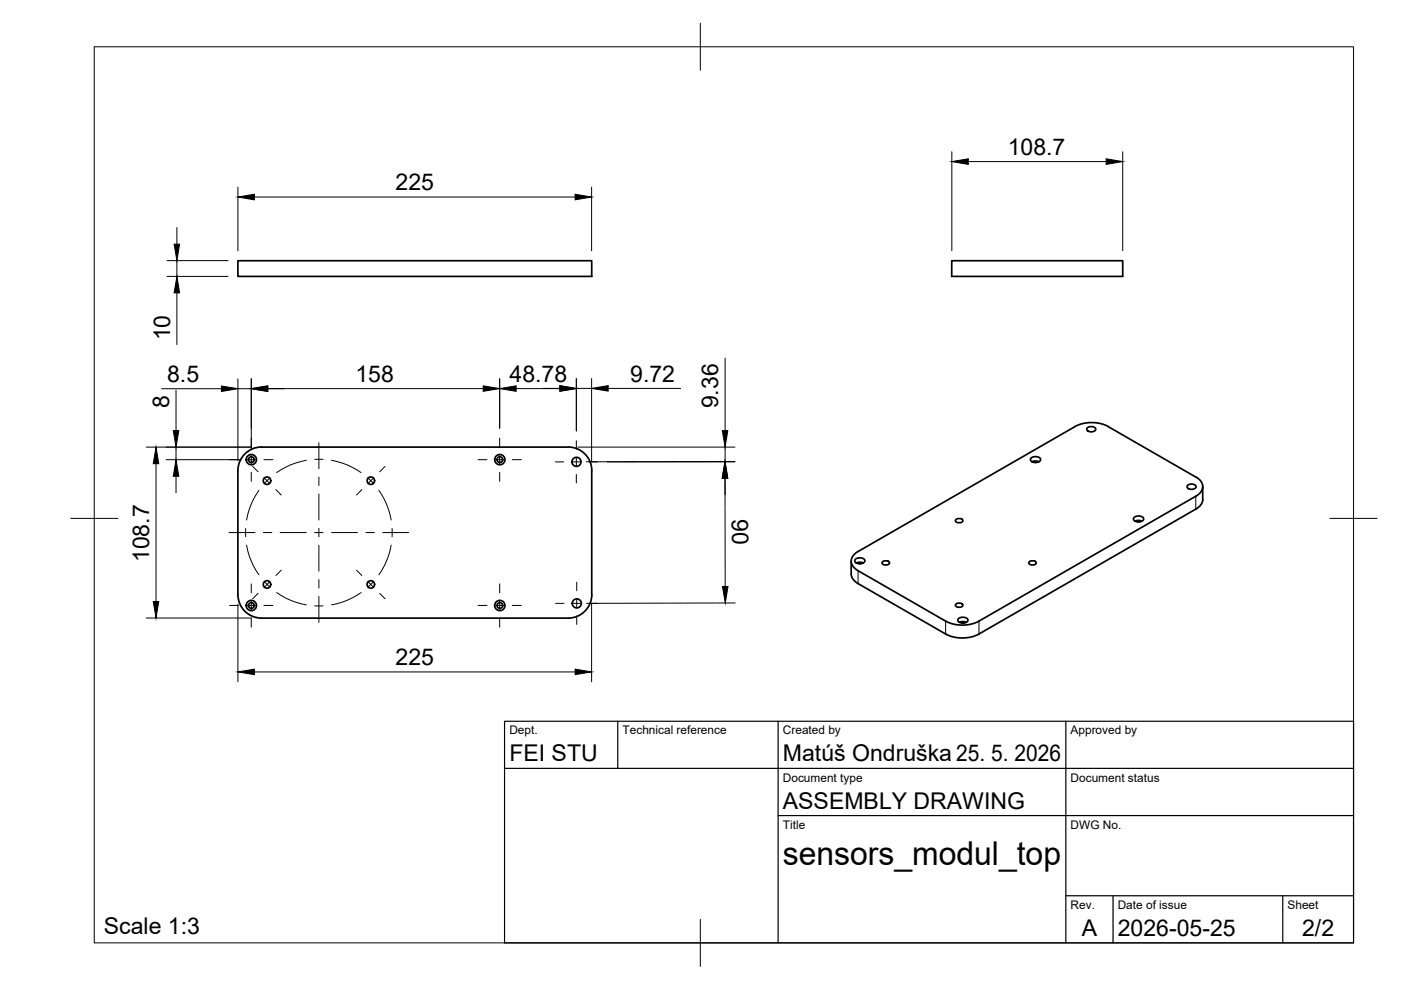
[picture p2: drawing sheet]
<svg xmlns="http://www.w3.org/2000/svg" width="297mm" height="210mm" viewBox="0 0 297 210" stroke-linecap="round" stroke-linejoin="round" font-family="sans-serif">
<!-- layer: Visible -->
<g fill="none" stroke="#000" stroke-width=".36">
<path d="M50.4 55.3h75.1v3.3h-75.1zM201.8 55.3h36.2v3.3h-36.2zM52.2 96a5 5 0 0 1 3.2-1.2h65.1a5 5 0 0 1 5 5v26.3a5 5 0 0 1-5 5h-65.1a5 5 0 0 1-5-5v-26.3a5 5 0 0 1 1.8-3.8zM218.5 97.2a1.36 1.36 0 0 1 2.1 .2 1.26 1.26 0 0 1-2.1 0zM218.8 97.9a1.74 1.74 0 0 1 1.5 0M219.3 98h.5M227.9 90.5l-46 26.4a2.16 2.16 0 0 0-1.4 2.1 2.16 2.16 0 0 0 1.4 2l18.6 10.7a7.8 7.8 0 0 0 7.1 0l45.9-26.5M227.9 90.4a7.8 7.8 0 0 1 7.1 0M230.5 90.8a1.19 1.19 0 0 1 1.8 .2 1.11 1.11 0 0 1-1.9 0zM235 90.5l18.5 10.6M181.3 118.7a1.36 1.36 0 0 1 2.1 .2 1.26 1.26 0 0 1-2.2 0zM181.6 119.4a1.74 1.74 0 0 1 1.4 0"/>
<path d="M182.1 119.5h.4M187.1 119.2l.7-.3a.57 .57 0 0 1 .7 .6l-.7 .3a.57 .57 0 0 1-.7-.6zM202.6 110.2l.8-.3a.57 .57 0 0 1 .7 .7l-.7 .2a.57 .57 0 0 1-.8-.6zM218.2 119.2l.7-.3a.57 .57 0 0 1 .8 .6l-.8 .3a.57 .57 0 0 1-.7-.6zM240.4 109.8a1.36 1.36 0 0 1 2.1 .2 1.26 1.26 0 0 1-2.2 0zM240.7 110.5a1.74 1.74 0 0 1 1.4 0M241.2 110.6h.4M251.7 103a1.19 1.19 0 0 1 1.9 .2 1.11 1.11 0 0 1-1.9 0zM253.5 107.9l-45.9 26.5a7.8 7.8 0 0 1-7.1 0l-18.6-10.7a2.61 2.61 0 0 1-1.4-2v-2.7M253.5 101.1a2.16 2.16 0 0 1 1.5 2.1 2.16 2.16 0 0 1-1.5 2M255 103.2v2.7a2.42 2.42 0 0 1-1.5 2M202.6 128.1l.8-.2a.57 .57 0 0 1 .7 .6l-.7 .3a.57 .57 0 0 1-.8-.7z"/>
<path d="M203.1 131.3a1.36 1.36 0 0 1 2.1 .2 1.26 1.26 0 0 1-2.1 0zM203.4 131.9a1.74 1.74 0 0 1 1.5 0M203.9 132.1h.5"/>
<circle cx="53.3" cy="97.5" r=".6"/>
<circle cx="53.3" cy="97.5" r="1.09"/>
<circle cx="106" cy="97.5" r=".6"/>
<circle cx="106" cy="97.5" r="1.09"/>
<circle cx="122.2" cy="97.9" r=".96"/>
<circle cx="56.6" cy="101.9" r=".79"/>
<circle cx="78.6" cy="101.9" r=".79"/>
<circle cx="53.3" cy="128.4" r=".6"/>
<circle cx="53.3" cy="128.4" r="1.09"/>
<circle cx="56.6" cy="123.9" r=".79"/>
<circle cx="78.6" cy="123.9" r=".79"/>
<circle cx="106" cy="128.4" r=".6"/>
<circle cx="106" cy="128.4" r="1.09"/>
<circle cx="122.3" cy="127.9" r=".96"/>
</g>
<!-- layer: Visible Narrow -->
<path d="M253.5 105.2v2.7M181.9 121v2.7M200.5 131.7v2.7M207.6 131.7v2.7" fill="none" stroke="#000" stroke-width=".21"/>
<!-- layer: BORDER -->
<path d="M20 9.9h267v190h-267zM148.5 4.9v10M15 109.9h10M282 109.9h10M148.5 194.9v10" fill="none" stroke="#000" stroke-width=".21"/>
<!-- layer: TITLEBLOCK -->
<path d="M107 152.9h180v47h-180zM131 152.9v10M165 152.9v47M226 152.9v47M107 162.9h180M165 172.9h122M226 189.9h61M236 189.9v10M272 189.9v10" fill="none" stroke="#000" stroke-width=".25"/>
<!-- layer: Smart Centers -->
<g fill="none" stroke="#000" stroke-width=".21">
<path d="M48.7 97.5h1.9M52.4 97.5h1.8M53.3 92.9v1.9M53.3 96.6v1.8M53.6 98.9l1.1 1.1M55.9 97.5h1.9M64.9 97.6l-1.2 .3a14.8 14.8 0 0 0-5 2.3M66.7 97.4h1.8M67.6 93.9v5.5M70.3 97.6l1.2 .3a15 15 0 0 1 5.1 2.3M81.6 98.9l-1.1 1.1M101.3 97.5h2"/>
<path d="M105.1 97.5h1.7M105.9 92.9v1.9M105.9 96.6v1.8M108.6 97.5h1.9M117.7 97.9h1.8M121.3 97.9h1.8M122.2 93.5v1.7M122.2 97v1.8M124.9 97.9h1.8M48.6 112.9h5.5M52.1 112v1.8M52.3 115.6v.1a15.4 15.4 0 0 0 2.6 6.2"/>
<path d="M53.3 100.2v1.9M54.9 104a15.4 15.4 0 0 0-2.6 6.3M55.8 112.9h1.8M56 101.3l1.2 1.2M57.3 101.3l-1.3 1.3M58.5 103.8l1.1 1.2M59.4 112.9h5.5M66.7 112.9h1.8M67.6 101.2v1.7M67.6 104.7v5.6M67.6 112v1.8M67.6 115.6v5.5"/>
<path d="M70.3 112.9h5.5M76.7 103.8l-1.1 1.2M77.6 112.9h1.8M78 101.3l1.2 1.3M79.2 101.3l-1.2 1.2M80.3 104a15.4 15.4 0 0 1 2.6 6.3M81.2 112.9h5.5M82.9 115.6v.1a15.4 15.4 0 0 1-2.6 6.2M83.1 112v1.8M105.9 100.2v1.9M122.2 100.6v1.8M48.7 128.4h1.9"/>
<path d="M52.4 128.4h1.8M53.3 123.8v1.9M53.3 127.5v1.8M53.3 131.1v1.9M54.7 125.8l-1.1 1.2M55.9 128.4h1.9M56 123.3l1.3 1.2M57.2 123.3l-1.2 1.3M58.7 125.6a15.4 15.4 0 0 0 6.2 2.6M59.6 120.9l-1.1 1.1M66.7 128.5h1.8M67.6 122.9v1.8"/>
<path d="M67.6 126.5v5.5M75.6 120.9l1.1 1.1M76.6 125.6a15.4 15.4 0 0 1-6.3 2.6M78 123.3l1.2 1.3M79.2 123.3l-1.2 1.2M80.5 125.8l1.1 1.2M101.3 128.4h2M105.1 128.4h1.7M105.9 123.8v1.9M105.9 127.5v1.8M105.9 131.1v1.9M108.6 128.4h1.9"/>
<path d="M117.8 127.9h1.8M121.4 127.9h1.8M122.3 123.5v1.7M122.3 127v1.8M122.3 130.6v1.8M124.9 127.9h1.8"/>
</g>
<!-- layer: FD_Dimensions -->
<g fill="none" stroke="#000" stroke-width=".21">
<path d="M50.4 39.7v13.5M125.4 39.7v13.5M201.8 32.2v21M205.3 34.3h29.2M238 32.2v21M35.4 55.3h12.9M35.4 58.6h12.9M37.5 48.3v3.5M37.5 55.3v3.3M53.9 41.8h68M37.5 62.1v11M153.7 75.9v15.4"/>
<path d="M31 94.8h22.3M33.1 98.3v29.2M34.2 82.4h12.7M35.2 97.5h16M37.3 82.7v8.6M37.3 94.8v2.7M50.4 80.3v17.4M50.4 82.4h2.9M53.3 80.3v15.1M56.8 82.4h45.6M56.8 82.4h3.5M105.9 80.3v10.5"/>
<path d="M109.4 82.4h9.3M122.2 82.4h3.2M122.2 80.3v11.1M122.5 94.8h33.3M125.4 80.3v17.4M128.8 97.9h27M128.9 82.4h15.4M153.7 94.8v3.1M155.8 97.8l-31.5 .1M37.3 101v3.5M153.7 101.3l.1 23M153.7 101.4v3.5"/>
<path d="M31 131h22.3M50.4 128.1v16.5M125.4 128.1v16.5M155.9 127.8l-31.5 .1M53.9 142.5h68"/>
</g>
<g fill="#000" stroke="#000" stroke-width=".21">
<path d="M201.8 34.3l3.5-.6v1.2zM234.5 33.7l3.5 .6-3.5 .6zM36.9 51.8h1.2l-.6 3.5zM50.4 41.8l3.5-.6v1.2zM121.9 41.2l3.5 .6-3.5 .6zM37.5 58.6l.6 3.5h-1.2zM33.1 94.8l.6 3.5h-1.2zM36.7 91.3h1.2l-.6 3.5zM46.9 81.8l3.5 .6-3.5 .6zM53.3 82.4l3.5-.6v1.2zM102.4 81.8l3.5 .6-3.5 .6zM105.9 82.4l3.5-.6v1.2z"/>
<path d="M118.7 81.8l3.5 .6-3.5 .6zM118.7 81.8l3.5 .6-3.5 .5zM125.4 82.4l3.5-.6v1.1zM153.1 91.3h1.2l-.6 3.5zM37.3 97.5l.6 3.5h-1.2zM153.7 97.9l.6 3.5h-1.2zM153.7 97.8l.6 3.5-1.2 .1zM32.5 127.5h1.2l-.6 3.5zM153.2 124.3h1.1l-.5 3.5zM50.4 142.5l3.5-.6v1.1zM121.9 141.9l3.5 .6-3.5 .5z"/>
</g>
<text font-size="7" x="166" y="183.4">sensors_modul_top</text>
<g font-size="4.9">
<text x="213.7" y="32.8">108.7</text>
<text x="83.9" y="40.3">225</text>
<text x="36" y="72.2" transform="rotate(-90 36 72.2)">10</text>
<text x="35.4" y="81">8.5</text>
<text x="75.4" y="80.9">158</text>
<text x="108" y="80.9">48.78</text>
<text x="133.6" y="80.9">9.72</text>
<text x="35.9" y="86.6" transform="rotate(-90 35.9 86.6)">8</text>
<text x="152.3" y="86.6" transform="rotate(-90 152.3 86.6)">9.36</text>
<text x="155.2" y="110.1" transform="rotate(90 155.2 110.1)">90</text>
<text x="31.6" y="119.2" transform="rotate(-90 31.6 119.2)">108.7</text>
<text x="83.9" y="141">225</text>
<text x="108" y="161.4">FEI STU</text>
<text x="166" y="161.4">Matúš Ondruška 25. 5. 2026</text>
<text x="166" y="171.4">ASSEMBLY DRAWING</text>
<text x="22" y="198.1">Scale 1:3</text>
<text x="229.3" y="198.6">A</text>
<text x="237" y="198.4">2026-05-25</text>
<text x="276.1" y="198.6">2/2</text>
</g>
<g font-size="2.5">
<text x="108" y="155.7">Dept.</text>
<text x="132" y="155.7">Technical reference</text>
<text x="166" y="155.7">Created by</text>
<text x="227" y="155.7">Approved by</text>
<text x="166" y="165.7">Document type</text>
<text x="227" y="165.7">Document status</text>
<text x="166" y="175.7">Title</text>
<text x="227" y="175.7">DWG No.</text>
<text x="227" y="192.7">Rev.</text>
<text x="237" y="192.7">Date of issue</text>
<text x="273" y="192.7">Sheet</text>
</g>
</svg>
